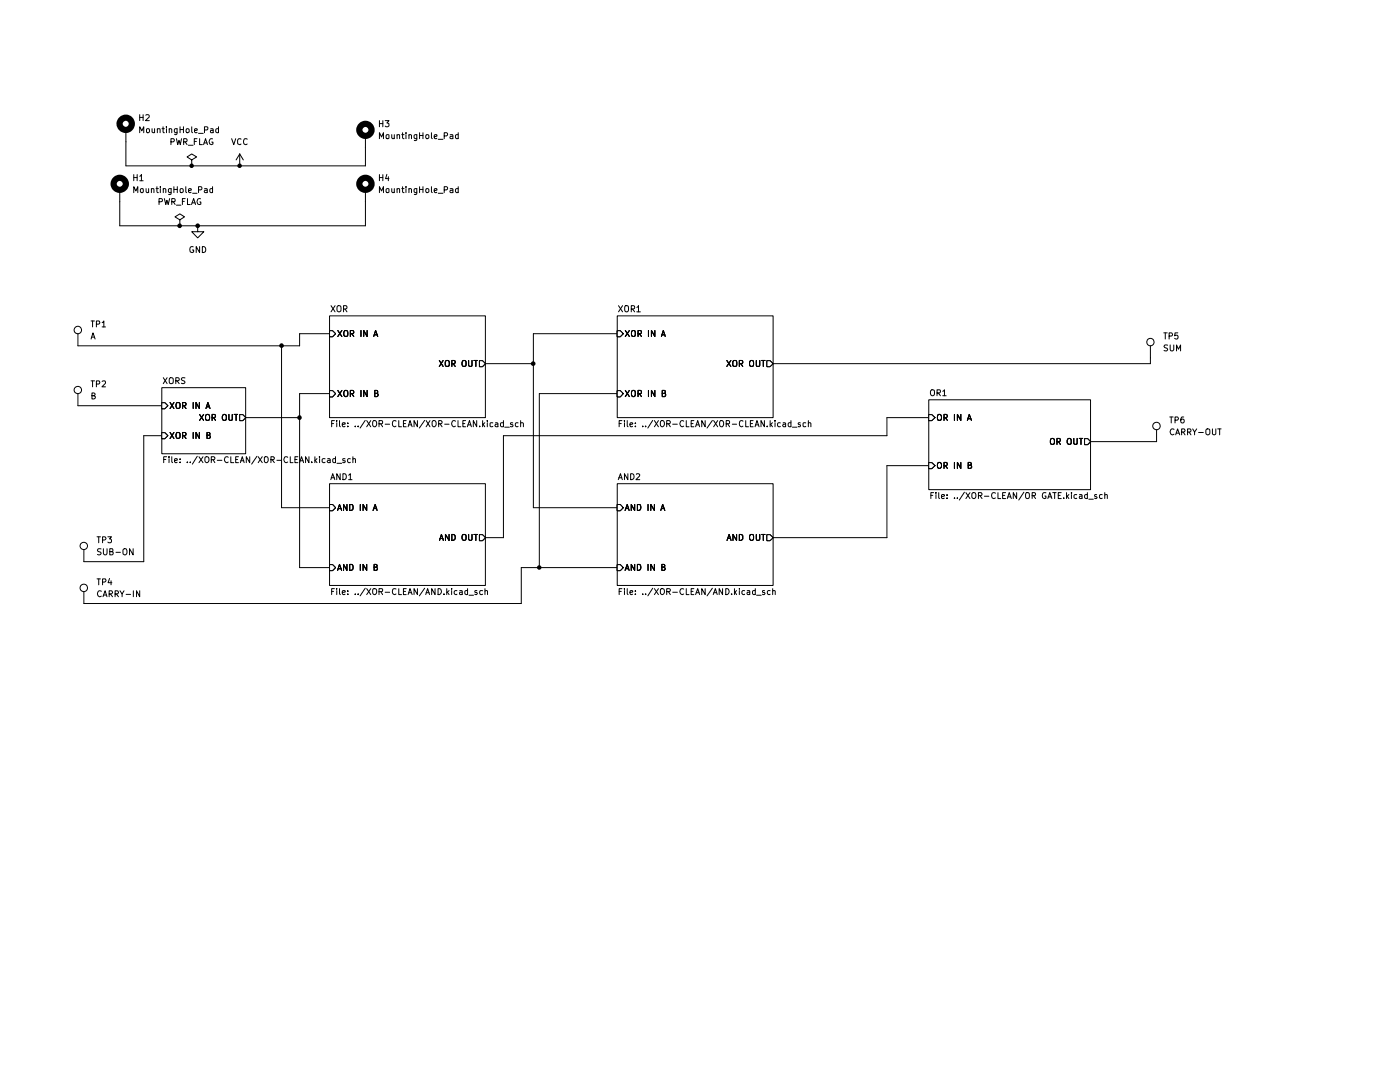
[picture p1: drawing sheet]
(kicad_sch
 (version 20260306)
 (generator "eeschema")
 (generator_version "10.0")
 (paper "A4")
 (lib_symbols
  (symbol "Connector:TestPoint"
   (pin_numbers (hide yes))
   (pin_names
    (offset 0.762) (hide yes)) (exclude_from_sim no) (in_bom yes) (on_board yes)
   (in_pos_files yes)
   (duplicate_pin_numbers_are_jumpers no)
   (property "Reference" "TP" (at 0 6.858 0) (show_name no) (do_not_autoplace no) (effects (font (size 1.27 1.27))))
   (property "Value" "TestPoint" (at 0 5.08 0) (show_name no) (do_not_autoplace no) (effects (font (size 1.27 1.27))))
   (property "Footprint" "" (at 5.08 0 0) (show_name no) (do_not_autoplace no) (hide yes) (effects (font (size 1.27 1.27))))
   (property "Datasheet" "" (at 5.08 0 0) (show_name no) (do_not_autoplace no) (hide yes) (effects (font (size 1.27 1.27))))
   (property "Description" "test point" (at 0 0 0) (show_name no) (do_not_autoplace no) (hide yes) (effects (font (size 1.27 1.27))))
   (symbol "TestPoint_0_1"
    (circle (center 0 3.302) (radius 0.762) (stroke (width 0) (type default)) (fill (type none))))
   (symbol "TestPoint_1_1"
    (pin passive line (at 0 0 90) (length 2.54) (name "1" (effects (font (size 1.27 1.27)))) (number "1" (effects (font (size 1.27 1.27))))))
   (embedded_fonts no))
  (symbol "Mechanical:MountingHole_Pad"
   (pin_numbers (hide yes))
   (pin_names
    (offset 1.016) (hide yes)) (exclude_from_sim no) (in_bom no) (on_board yes)
   (in_pos_files yes)
   (duplicate_pin_numbers_are_jumpers no)
   (property "Reference" "H" (at 0 6.35 0) (show_name no) (do_not_autoplace no) (effects (font (size 1.27 1.27))))
   (property "Value" "MountingHole_Pad" (at 0 4.445 0) (show_name no) (do_not_autoplace no) (effects (font (size 1.27 1.27))))
   (property "Footprint" "" (at 0 0 0) (show_name no) (do_not_autoplace no) (hide yes) (effects (font (size 1.27 1.27))))
   (property "Datasheet" "" (at 0 0 0) (show_name no) (do_not_autoplace no) (hide yes) (effects (font (size 1.27 1.27))))
   (property "Description" "Mounting Hole with connection" (at 0 0 0) (show_name no) (do_not_autoplace no) (hide yes) (effects (font (size 1.27 1.27))))
   (symbol "MountingHole_Pad_0_1"
    (circle (center 0 1.27) (radius 1.27) (stroke (width 1.27) (type default)) (fill (type none))))
   (symbol "MountingHole_Pad_1_1"
    (pin input line (at 0 -2.54 90) (length 2.54) (name "1" (effects (font (size 1.27 1.27)))) (number "1" (effects (font (size 1.27 1.27))))))
   (embedded_fonts no))
  (symbol "power:GND"
   (power global)
   (pin_numbers (hide yes))
   (pin_names
    (offset 0) (hide yes)) (exclude_from_sim no) (in_bom yes) (on_board yes)
   (in_pos_files yes)
   (duplicate_pin_numbers_are_jumpers no)
   (property "Reference" "#PWR" (at 0 -6.35 0) (show_name no) (do_not_autoplace no) (hide yes) (effects (font (size 1.27 1.27))))
   (property "Value" "GND" (at 0 -3.81 0) (show_name no) (do_not_autoplace no) (effects (font (size 1.27 1.27))))
   (property "Footprint" "" (at 0 0 0) (show_name no) (do_not_autoplace no) (hide yes) (effects (font (size 1.27 1.27))))
   (property "Datasheet" "" (at 0 0 0) (show_name no) (do_not_autoplace no) (hide yes) (effects (font (size 1.27 1.27))))
   (property "Description" "Power symbol creates a global label with name \"GND\" , ground" (at 0 0 0) (show_name no) (do_not_autoplace no) (hide yes) (effects (font (size 1.27 1.27))))
   (symbol "GND_0_1"
    (polyline (pts (xy 0 0) (xy 0 -1.27) (xy 1.27 -1.27) (xy 0 -2.54) (xy -1.27 -1.27) (xy 0 -1.27)) (stroke (width 0) (type default)) (fill (type none))))
   (symbol "GND_1_1"
    (pin power_in line (at 0 0 270) (length 0) (name "" (effects (font (size 1.27 1.27)))) (number "1" (effects (font (size 1.27 1.27))))))
   (embedded_fonts no))
  (symbol "power:PWR_FLAG"
   (power global)
   (pin_numbers (hide yes))
   (pin_names
    (offset 0) (hide yes)) (exclude_from_sim no) (in_bom yes) (on_board yes)
   (in_pos_files yes)
   (duplicate_pin_numbers_are_jumpers no)
   (property "Reference" "#FLG" (at 0 1.905 0) (show_name no) (do_not_autoplace no) (hide yes) (effects (font (size 1.27 1.27))))
   (property "Value" "PWR_FLAG" (at 0 3.81 0) (show_name no) (do_not_autoplace no) (effects (font (size 1.27 1.27))))
   (property "Footprint" "" (at 0 0 0) (show_name no) (do_not_autoplace no) (hide yes) (effects (font (size 1.27 1.27))))
   (property "Datasheet" "" (at 0 0 0) (show_name no) (do_not_autoplace no) (hide yes) (effects (font (size 1.27 1.27))))
   (property "Description" "Special symbol for telling ERC where power comes from" (at 0 0 0) (show_name no) (do_not_autoplace no) (hide yes) (effects (font (size 1.27 1.27))))
   (symbol "PWR_FLAG_0_0"
    (pin power_out line (at 0 0 90) (length 0) (name "" (effects (font (size 1.27 1.27)))) (number "1" (effects (font (size 1.27 1.27))))))
   (symbol "PWR_FLAG_0_1"
    (polyline (pts (xy 0 0) (xy 0 1.27) (xy -1.016 1.905) (xy 0 2.54) (xy 1.016 1.905) (xy 0 1.27)) (stroke (width 0) (type default)) (fill (type none))))
   (embedded_fonts no))
  (symbol "power:VCC"
   (power global)
   (pin_numbers (hide yes))
   (pin_names
    (offset 0) (hide yes)) (exclude_from_sim no) (in_bom yes) (on_board yes)
   (in_pos_files yes)
   (duplicate_pin_numbers_are_jumpers no)
   (property "Reference" "#PWR" (at 0 -3.81 0) (show_name no) (do_not_autoplace no) (hide yes) (effects (font (size 1.27 1.27))))
   (property "Value" "VCC" (at 0 3.556 0) (show_name no) (do_not_autoplace no) (effects (font (size 1.27 1.27))))
   (property "Footprint" "" (at 0 0 0) (show_name no) (do_not_autoplace no) (hide yes) (effects (font (size 1.27 1.27))))
   (property "Datasheet" "" (at 0 0 0) (show_name no) (do_not_autoplace no) (hide yes) (effects (font (size 1.27 1.27))))
   (property "Description" "Power symbol creates a global label with name \"VCC\"" (at 0 0 0) (show_name no) (do_not_autoplace no) (hide yes) (effects (font (size 1.27 1.27))))
   (symbol "VCC_0_1"
    (polyline (pts (xy -0.762 1.27) (xy 0 2.54)) (stroke (width 0) (type default)) (fill (type none)))
    (polyline (pts (xy 0 2.54) (xy 0.762 1.27)) (stroke (width 0) (type default)) (fill (type none)))
    (polyline (pts (xy 0 0) (xy 0 2.54)) (stroke (width 0) (type default)) (fill (type none))))
   (symbol "VCC_1_1"
    (pin power_in line (at 0 0 90) (length 0) (name "" (effects (font (size 1.27 1.27)))) (number "1" (effects (font (size 1.27 1.27))))))
   (embedded_fonts no)))
 (junction
  (at 41.91 38.1)
  (diameter 0)
  (color 0 0 0 0))
 (junction
  (at 59.69 63.5)
  (diameter 0)
  (color 0 0 0 0))
 (junction
  (at 114.3 110.49)
  (diameter 0)
  (color 0 0 0 0))
 (junction
  (at 63.5 78.74)
  (diameter 0)
  (color 0 0 0 0))
 (junction
  (at 113.03 67.31)
  (diameter 0)
  (color 0 0 0 0))
 (junction
  (at 38.1 38.1)
  (diameter 0)
  (color 0 0 0 0))
 (junction
  (at 40.64 25.4)
  (diameter 0)
  (color 0 0 0 0))
 (junction
  (at 50.8 25.4)
  (diameter 0)
  (color 0 0 0 0))
 (wire
  (pts (xy 110.49 110.49) (xy 114.3 110.49))
  (stroke (width 0) (type default)))
 (wire
  (pts (xy 59.69 97.79) (xy 69.85 97.79))
  (stroke (width 0) (type default)))
 (wire
  (pts (xy 113.03 60.96) (xy 130.81 60.96))
  (stroke (width 0) (type default)))
 (wire
  (pts (xy 40.64 25.4) (xy 50.8 25.4))
  (stroke (width 0) (type default)))
 (wire
  (pts (xy 102.87 67.31) (xy 113.03 67.31))
  (stroke (width 0) (type default)))
 (wire
  (pts (xy 59.69 63.5) (xy 59.69 97.79))
  (stroke (width 0) (type default)))
 (wire
  (pts (xy 41.91 38.1) (xy 77.47 38.1))
  (stroke (width 0) (type default)))
 (wire
  (pts (xy 30.48 82.55) (xy 34.29 82.55))
  (stroke (width 0) (type default)))
 (wire
  (pts (xy 52.07 78.74) (xy 63.5 78.74))
  (stroke (width 0) (type default)))
 (wire
  (pts (xy 63.5 63.5) (xy 63.5 60.96))
  (stroke (width 0) (type default)))
 (wire
  (pts (xy 16.51 63.5) (xy 59.69 63.5))
  (stroke (width 0) (type default)))
 (wire
  (pts (xy 16.51 76.2) (xy 34.29 76.2))
  (stroke (width 0) (type default)))
 (wire
  (pts (xy 63.5 73.66) (xy 69.85 73.66))
  (stroke (width 0) (type default)))
 (wire
  (pts (xy 77.47 38.1) (xy 77.47 33.02))
  (stroke (width 0) (type default)))
 (wire
  (pts (xy 243.84 67.31) (xy 243.84 66.04))
  (stroke (width 0) (type default)))
 (wire
  (pts (xy 30.48 109.22) (xy 30.48 82.55))
  (stroke (width 0) (type default)))
 (wire
  (pts (xy 69.85 110.49) (xy 63.5 110.49))
  (stroke (width 0) (type default)))
 (wire
  (pts (xy 25.4 33.02) (xy 25.4 38.1))
  (stroke (width 0) (type default)))
 (wire
  (pts (xy 187.96 104.14) (xy 187.96 88.9))
  (stroke (width 0) (type default)))
 (wire
  (pts (xy 26.67 25.4) (xy 40.64 25.4))
  (stroke (width 0) (type default)))
 (wire
  (pts (xy 187.96 82.55) (xy 187.96 78.74))
  (stroke (width 0) (type default)))
 (wire
  (pts (xy 63.5 73.66) (xy 63.5 78.74))
  (stroke (width 0) (type default)))
 (wire
  (pts (xy 130.81 97.79) (xy 113.03 97.79))
  (stroke (width 0) (type default)))
 (wire
  (pts (xy 231.14 83.82) (xy 245.11 83.82))
  (stroke (width 0) (type default)))
 (wire
  (pts (xy 130.81 73.66) (xy 114.3 73.66))
  (stroke (width 0) (type default)))
 (wire
  (pts (xy 63.5 110.49) (xy 63.5 78.74))
  (stroke (width 0) (type default)))
 (wire
  (pts (xy 110.49 118.11) (xy 110.49 110.49))
  (stroke (width 0) (type default)))
 (wire
  (pts (xy 163.83 67.31) (xy 243.84 67.31))
  (stroke (width 0) (type default)))
 (wire
  (pts (xy 114.3 73.66) (xy 114.3 110.49))
  (stroke (width 0) (type default)))
 (wire
  (pts (xy 50.8 25.4) (xy 77.47 25.4))
  (stroke (width 0) (type default)))
 (wire
  (pts (xy 187.96 78.74) (xy 196.85 78.74))
  (stroke (width 0) (type default)))
 (wire
  (pts (xy 106.68 82.55) (xy 187.96 82.55))
  (stroke (width 0) (type default)))
 (wire
  (pts (xy 17.78 109.22) (xy 30.48 109.22))
  (stroke (width 0) (type default)))
 (wire
  (pts (xy 113.03 67.31) (xy 113.03 60.96))
  (stroke (width 0) (type default)))
 (wire
  (pts (xy 106.68 104.14) (xy 106.68 82.55))
  (stroke (width 0) (type default)))
 (wire
  (pts (xy 77.47 25.4) (xy 77.47 21.59))
  (stroke (width 0) (type default)))
 (wire
  (pts (xy 59.69 63.5) (xy 63.5 63.5))
  (stroke (width 0) (type default)))
 (wire
  (pts (xy 114.3 110.49) (xy 130.81 110.49))
  (stroke (width 0) (type default)))
 (wire
  (pts (xy 26.67 20.32) (xy 26.67 25.4))
  (stroke (width 0) (type default)))
 (wire
  (pts (xy 17.78 118.11) (xy 110.49 118.11))
  (stroke (width 0) (type default)))
 (wire
  (pts (xy 163.83 104.14) (xy 187.96 104.14))
  (stroke (width 0) (type default)))
 (wire
  (pts (xy 102.87 104.14) (xy 106.68 104.14))
  (stroke (width 0) (type default)))
 (wire
  (pts (xy 38.1 38.1) (xy 41.91 38.1))
  (stroke (width 0) (type default)))
 (wire
  (pts (xy 25.4 38.1) (xy 38.1 38.1))
  (stroke (width 0) (type default)))
 (wire
  (pts (xy 63.5 60.96) (xy 69.85 60.96))
  (stroke (width 0) (type default)))
 (wire
  (pts (xy 187.96 88.9) (xy 196.85 88.9))
  (stroke (width 0) (type default)))
 (wire
  (pts (xy 113.03 97.79) (xy 113.03 67.31))
  (stroke (width 0) (type default)))
 (symbol
  (lib_id "Connector:TestPoint")
  (at 16.51 63.5 0)
  (unit 1)
  (body_style 1)
  (exclude_from_sim no)
  (in_bom yes)
  (on_board yes)
  (in_pos_files yes)
  (dnp no)
  (fields_autoplaced yes)
  (property "Reference" "TP1" (at 19.05 58.9279 0) (show_name no) (do_not_autoplace no) (effects (font (size 1.27 1.27)) (justify left)))
  (property "Value" "A" (at 19.05 61.4679 0) (show_name no) (do_not_autoplace no) (effects (font (size 1.27 1.27)) (justify left)))
  (property "Footprint" "TestPoint:TestPoint_THTPad_3.0x3.0mm_Drill1.5mm" (at 21.59 63.5 0) (hide yes) (show_name no) (do_not_autoplace no) (effects (font (size 1.27 1.27))))
  (property "Datasheet" "" (at 21.59 63.5 0) (hide yes) (show_name no) (do_not_autoplace no) (effects (font (size 1.27 1.27))))
  (property "Description" "test point" (at 16.51 63.5 0) (hide yes) (show_name no) (do_not_autoplace no) (effects (font (size 1.27 1.27))))
  (pin "1"))
 (symbol
  (lib_id "Mechanical:MountingHole_Pad")
  (at 77.47 19.05 0)
  (unit 1)
  (body_style 1)
  (exclude_from_sim no)
  (in_bom no)
  (on_board yes)
  (in_pos_files yes)
  (dnp no)
  (fields_autoplaced yes)
  (property "Reference" "H3" (at 80.01 16.5099 0) (show_name no) (do_not_autoplace no) (effects (font (size 1.27 1.27)) (justify left)))
  (property "Value" "MountingHole_Pad" (at 80.01 19.0499 0) (show_name no) (do_not_autoplace no) (effects (font (size 1.27 1.27)) (justify left)))
  (property "Footprint" "MountingHole:MountingHole_3.2mm_M3_DIN965_Pad_TopBottom" (at 77.47 19.05 0) (hide yes) (show_name no) (do_not_autoplace no) (effects (font (size 1.27 1.27))))
  (property "Datasheet" "" (at 77.47 19.05 0) (hide yes) (show_name no) (do_not_autoplace no) (effects (font (size 1.27 1.27))))
  (property "Description" "Mounting Hole with connection" (at 77.47 19.05 0) (hide yes) (show_name no) (do_not_autoplace no) (effects (font (size 1.27 1.27))))
  (pin "1"))
 (symbol
  (lib_id "Mechanical:MountingHole_Pad")
  (at 26.67 17.78 0)
  (unit 1)
  (body_style 1)
  (exclude_from_sim no)
  (in_bom no)
  (on_board yes)
  (in_pos_files yes)
  (dnp no)
  (fields_autoplaced yes)
  (property "Reference" "H2" (at 29.21 15.2399 0) (show_name no) (do_not_autoplace no) (effects (font (size 1.27 1.27)) (justify left)))
  (property "Value" "MountingHole_Pad" (at 29.21 17.7799 0) (show_name no) (do_not_autoplace no) (effects (font (size 1.27 1.27)) (justify left)))
  (property "Footprint" "" (at 26.67 17.78 0) (hide yes) (show_name no) (do_not_autoplace no) (effects (font (size 1.27 1.27))))
  (property "Datasheet" "" (at 26.67 17.78 0) (hide yes) (show_name no) (do_not_autoplace no) (effects (font (size 1.27 1.27))))
  (property "Description" "Mounting Hole with connection" (at 26.67 17.78 0) (hide yes) (show_name no) (do_not_autoplace no) (effects (font (size 1.27 1.27))))
  (pin "1"))
 (symbol
  (lib_id "Mechanical:MountingHole_Pad")
  (at 25.4 30.48 0)
  (unit 1)
  (body_style 1)
  (exclude_from_sim no)
  (in_bom no)
  (on_board yes)
  (in_pos_files yes)
  (dnp no)
  (fields_autoplaced yes)
  (property "Reference" "H1" (at 27.94 27.9399 0) (show_name no) (do_not_autoplace no) (effects (font (size 1.27 1.27)) (justify left)))
  (property "Value" "MountingHole_Pad" (at 27.94 30.4799 0) (show_name no) (do_not_autoplace no) (effects (font (size 1.27 1.27)) (justify left)))
  (property "Footprint" "" (at 25.4 30.48 0) (hide yes) (show_name no) (do_not_autoplace no) (effects (font (size 1.27 1.27))))
  (property "Datasheet" "" (at 25.4 30.48 0) (hide yes) (show_name no) (do_not_autoplace no) (effects (font (size 1.27 1.27))))
  (property "Description" "Mounting Hole with connection" (at 25.4 30.48 0) (hide yes) (show_name no) (do_not_autoplace no) (effects (font (size 1.27 1.27))))
  (pin "1"))
 (symbol
  (lib_id "Connector:TestPoint")
  (at 245.11 83.82 0)
  (unit 1)
  (body_style 1)
  (exclude_from_sim no)
  (in_bom yes)
  (on_board yes)
  (in_pos_files yes)
  (dnp no)
  (fields_autoplaced yes)
  (property "Reference" "TP6" (at 247.65 79.2479 0) (show_name no) (do_not_autoplace no) (effects (font (size 1.27 1.27)) (justify left)))
  (property "Value" "CARRY-OUT" (at 247.65 81.7879 0) (show_name no) (do_not_autoplace no) (effects (font (size 1.27 1.27)) (justify left)))
  (property "Footprint" "TestPoint:TestPoint_THTPad_3.0x3.0mm_Drill1.5mm" (at 250.19 83.82 0) (hide yes) (show_name no) (do_not_autoplace no) (effects (font (size 1.27 1.27))))
  (property "Datasheet" "" (at 250.19 83.82 0) (hide yes) (show_name no) (do_not_autoplace no) (effects (font (size 1.27 1.27))))
  (property "Description" "test point" (at 245.11 83.82 0) (hide yes) (show_name no) (do_not_autoplace no) (effects (font (size 1.27 1.27))))
  (pin "1"))
 (symbol
  (lib_id "Connector:TestPoint")
  (at 17.78 109.22 0)
  (unit 1)
  (body_style 1)
  (exclude_from_sim no)
  (in_bom yes)
  (on_board yes)
  (in_pos_files yes)
  (dnp no)
  (fields_autoplaced yes)
  (property "Reference" "TP3" (at 20.32 104.6479 0) (show_name no) (do_not_autoplace no) (effects (font (size 1.27 1.27)) (justify left)))
  (property "Value" "SUB-ON" (at 20.32 107.1879 0) (show_name no) (do_not_autoplace no) (effects (font (size 1.27 1.27)) (justify left)))
  (property "Footprint" "TestPoint:TestPoint_THTPad_3.0x3.0mm_Drill1.5mm" (at 22.86 109.22 0) (hide yes) (show_name no) (do_not_autoplace no) (effects (font (size 1.27 1.27))))
  (property "Datasheet" "" (at 22.86 109.22 0) (hide yes) (show_name no) (do_not_autoplace no) (effects (font (size 1.27 1.27))))
  (property "Description" "test point" (at 17.78 109.22 0) (hide yes) (show_name no) (do_not_autoplace no) (effects (font (size 1.27 1.27))))
  (pin "1"))
 (symbol
  (lib_id "power:VCC")
  (at 50.8 25.4 0)
  (unit 1)
  (body_style 1)
  (exclude_from_sim no)
  (in_bom yes)
  (on_board yes)
  (in_pos_files yes)
  (dnp no)
  (fields_autoplaced yes)
  (property "Reference" "#PWR02" (at 50.8 29.21 0) (hide yes) (show_name no) (do_not_autoplace no) (effects (font (size 1.27 1.27))))
  (property "Value" "VCC" (at 50.8 20.32 0) (show_name no) (do_not_autoplace no) (effects (font (size 1.27 1.27))))
  (property "Footprint" "" (at 50.8 25.4 0) (hide yes) (show_name no) (do_not_autoplace no) (effects (font (size 1.27 1.27))))
  (property "Datasheet" "" (at 50.8 25.4 0) (hide yes) (show_name no) (do_not_autoplace no) (effects (font (size 1.27 1.27))))
  (property "Description" "Power symbol creates a global label with name \"VCC\"" (at 50.8 25.4 0) (hide yes) (show_name no) (do_not_autoplace no) (effects (font (size 1.27 1.27))))
  (pin "1"))
 (symbol
  (lib_id "Connector:TestPoint")
  (at 17.78 118.11 0)
  (unit 1)
  (body_style 1)
  (exclude_from_sim no)
  (in_bom yes)
  (on_board yes)
  (in_pos_files yes)
  (dnp no)
  (fields_autoplaced yes)
  (property "Reference" "TP4" (at 20.32 113.5379 0) (show_name no) (do_not_autoplace no) (effects (font (size 1.27 1.27)) (justify left)))
  (property "Value" "CARRY-IN" (at 20.32 116.0779 0) (show_name no) (do_not_autoplace no) (effects (font (size 1.27 1.27)) (justify left)))
  (property "Footprint" "TestPoint:TestPoint_THTPad_3.0x3.0mm_Drill1.5mm" (at 22.86 118.11 0) (hide yes) (show_name no) (do_not_autoplace no) (effects (font (size 1.27 1.27))))
  (property "Datasheet" "" (at 22.86 118.11 0) (hide yes) (show_name no) (do_not_autoplace no) (effects (font (size 1.27 1.27))))
  (property "Description" "test point" (at 17.78 118.11 0) (hide yes) (show_name no) (do_not_autoplace no) (effects (font (size 1.27 1.27))))
  (pin "1"))
 (symbol
  (lib_id "power:GND")
  (at 41.91 38.1 0)
  (unit 1)
  (body_style 1)
  (exclude_from_sim no)
  (in_bom yes)
  (on_board yes)
  (in_pos_files yes)
  (dnp no)
  (fields_autoplaced yes)
  (property "Reference" "#PWR01" (at 41.91 44.45 0) (hide yes) (show_name no) (do_not_autoplace no) (effects (font (size 1.27 1.27))))
  (property "Value" "GND" (at 41.91 43.18 0) (show_name no) (do_not_autoplace no) (effects (font (size 1.27 1.27))))
  (property "Footprint" "" (at 41.91 38.1 0) (hide yes) (show_name no) (do_not_autoplace no) (effects (font (size 1.27 1.27))))
  (property "Datasheet" "" (at 41.91 38.1 0) (hide yes) (show_name no) (do_not_autoplace no) (effects (font (size 1.27 1.27))))
  (property "Description" "Power symbol creates a global label with name \"GND\" , ground" (at 41.91 38.1 0) (hide yes) (show_name no) (do_not_autoplace no) (effects (font (size 1.27 1.27))))
  (pin "1"))
 (symbol
  (lib_id "Connector:TestPoint")
  (at 243.84 66.04 0)
  (unit 1)
  (body_style 1)
  (exclude_from_sim no)
  (in_bom yes)
  (on_board yes)
  (in_pos_files yes)
  (dnp no)
  (fields_autoplaced yes)
  (property "Reference" "TP5" (at 246.38 61.4679 0) (show_name no) (do_not_autoplace no) (effects (font (size 1.27 1.27)) (justify left)))
  (property "Value" "SUM" (at 246.38 64.0079 0) (show_name no) (do_not_autoplace no) (effects (font (size 1.27 1.27)) (justify left)))
  (property "Footprint" "TestPoint:TestPoint_THTPad_3.0x3.0mm_Drill1.5mm" (at 248.92 66.04 0) (hide yes) (show_name no) (do_not_autoplace no) (effects (font (size 1.27 1.27))))
  (property "Datasheet" "" (at 248.92 66.04 0) (hide yes) (show_name no) (do_not_autoplace no) (effects (font (size 1.27 1.27))))
  (property "Description" "test point" (at 243.84 66.04 0) (hide yes) (show_name no) (do_not_autoplace no) (effects (font (size 1.27 1.27))))
  (pin "1"))
 (symbol
  (lib_id "Connector:TestPoint")
  (at 16.51 76.2 0)
  (unit 1)
  (body_style 1)
  (exclude_from_sim no)
  (in_bom yes)
  (on_board yes)
  (in_pos_files yes)
  (dnp no)
  (fields_autoplaced yes)
  (property "Reference" "TP2" (at 19.05 71.6279 0) (show_name no) (do_not_autoplace no) (effects (font (size 1.27 1.27)) (justify left)))
  (property "Value" "B" (at 19.05 74.1679 0) (show_name no) (do_not_autoplace no) (effects (font (size 1.27 1.27)) (justify left)))
  (property "Footprint" "TestPoint:TestPoint_THTPad_3.0x3.0mm_Drill1.5mm" (at 21.59 76.2 0) (hide yes) (show_name no) (do_not_autoplace no) (effects (font (size 1.27 1.27))))
  (property "Datasheet" "" (at 21.59 76.2 0) (hide yes) (show_name no) (do_not_autoplace no) (effects (font (size 1.27 1.27))))
  (property "Description" "test point" (at 16.51 76.2 0) (hide yes) (show_name no) (do_not_autoplace no) (effects (font (size 1.27 1.27))))
  (pin "1"))
 (symbol
  (lib_id "Mechanical:MountingHole_Pad")
  (at 77.47 30.48 0)
  (unit 1)
  (body_style 1)
  (exclude_from_sim no)
  (in_bom no)
  (on_board yes)
  (in_pos_files yes)
  (dnp no)
  (fields_autoplaced yes)
  (property "Reference" "H4" (at 80.01 27.9399 0) (show_name no) (do_not_autoplace no) (effects (font (size 1.27 1.27)) (justify left)))
  (property "Value" "MountingHole_Pad" (at 80.01 30.4799 0) (show_name no) (do_not_autoplace no) (effects (font (size 1.27 1.27)) (justify left)))
  (property "Footprint" "MountingHole_3.2mm_M3_DIN965_Pad" (at 77.47 30.48 0) (hide yes) (show_name no) (do_not_autoplace no) (effects (font (size 1.27 1.27))))
  (property "Datasheet" "" (at 77.47 30.48 0) (hide yes) (show_name no) (do_not_autoplace no) (effects (font (size 1.27 1.27))))
  (property "Description" "Mounting Hole with connection" (at 77.47 30.48 0) (hide yes) (show_name no) (do_not_autoplace no) (effects (font (size 1.27 1.27))))
  (pin "1"))
 (symbol
  (lib_id "power:PWR_FLAG")
  (at 40.64 25.4 0)
  (unit 1)
  (body_style 1)
  (exclude_from_sim no)
  (in_bom yes)
  (on_board yes)
  (in_pos_files yes)
  (dnp no)
  (fields_autoplaced yes)
  (property "Reference" "#FLG02" (at 40.64 23.495 0) (hide yes) (show_name no) (do_not_autoplace no) (effects (font (size 1.27 1.27))))
  (property "Value" "PWR_FLAG" (at 40.64 20.32 0) (show_name no) (do_not_autoplace no) (effects (font (size 1.27 1.27))))
  (property "Footprint" "" (at 40.64 25.4 0) (hide yes) (show_name no) (do_not_autoplace no) (effects (font (size 1.27 1.27))))
  (property "Datasheet" "" (at 40.64 25.4 0) (hide yes) (show_name no) (do_not_autoplace no) (effects (font (size 1.27 1.27))))
  (property "Description" "Special symbol for telling ERC where power comes from" (at 40.64 25.4 0) (hide yes) (show_name no) (do_not_autoplace no) (effects (font (size 1.27 1.27))))
  (pin "1"))
 (symbol
  (lib_id "power:PWR_FLAG")
  (at 38.1 38.1 0)
  (unit 1)
  (body_style 1)
  (exclude_from_sim no)
  (in_bom yes)
  (on_board yes)
  (in_pos_files yes)
  (dnp no)
  (fields_autoplaced yes)
  (property "Reference" "#FLG01" (at 38.1 36.195 0) (hide yes) (show_name no) (do_not_autoplace no) (effects (font (size 1.27 1.27))))
  (property "Value" "PWR_FLAG" (at 38.1 33.02 0) (show_name no) (do_not_autoplace no) (effects (font (size 1.27 1.27))))
  (property "Footprint" "" (at 38.1 38.1 0) (hide yes) (show_name no) (do_not_autoplace no) (effects (font (size 1.27 1.27))))
  (property "Datasheet" "" (at 38.1 38.1 0) (hide yes) (show_name no) (do_not_autoplace no) (effects (font (size 1.27 1.27))))
  (property "Description" "Special symbol for telling ERC where power comes from" (at 38.1 38.1 0) (hide yes) (show_name no) (do_not_autoplace no) (effects (font (size 1.27 1.27))))
  (pin "1"))
 (sheet
  (at 69.85 92.71)
  (size 33.02 21.59)
  (exclude_from_sim no)
  (in_bom yes)
  (on_board yes)
  (dnp no)
  (fields_autoplaced yes)
  (stroke (width 0.1524) (type solid))
  (fill (color 0 0 0 0))
  (property "Sheetname" "AND1" (at 69.85 91.9984 0) (show_name no) (do_not_autoplace no) (effects (font (size 1.27 1.27)) (justify left bottom)))
  (property "Sheetfile" "../XOR-CLEAN/AND.kicad_sch" (at 69.85 114.8846 0) (show_name no) (do_not_autoplace no) (effects (font (size 1.27 1.27)) (justify left top)))
  (pin "AND IN A" input (at 69.85 97.79 180) (effects (font (size 1.27 1.27)) (justify left)))
  (pin "AND IN B" input (at 69.85 110.49 180) (effects (font (size 1.27 1.27)) (justify left)))
  (pin "AND OUT" output (at 102.87 104.14 0) (effects (font (size 1.27 1.27)) (justify right))))
 (sheet
  (at 196.85 74.93)
  (size 34.29 19.05)
  (exclude_from_sim no)
  (in_bom yes)
  (on_board yes)
  (dnp no)
  (fields_autoplaced yes)
  (stroke (width 0.1524) (type solid))
  (fill (color 0 0 0 0))
  (property "Sheetname" "OR1" (at 196.85 74.2184 0) (show_name no) (do_not_autoplace no) (effects (font (size 1.27 1.27)) (justify left bottom)))
  (property "Sheetfile" "../XOR-CLEAN/OR GATE.kicad_sch" (at 196.85 94.5646 0) (show_name no) (do_not_autoplace no) (effects (font (size 1.27 1.27)) (justify left top)))
  (pin "OR IN A" input (at 196.85 78.74 180) (effects (font (size 1.27 1.27)) (justify left)))
  (pin "OR IN B" input (at 196.85 88.9 180) (effects (font (size 1.27 1.27)) (justify left)))
  (pin "OR OUT" output (at 231.14 83.82 0) (effects (font (size 1.27 1.27)) (justify right))))
 (sheet
  (at 69.85 57.15)
  (size 33.02 21.59)
  (exclude_from_sim no)
  (in_bom yes)
  (on_board yes)
  (dnp no)
  (fields_autoplaced yes)
  (stroke (width 0.1524) (type solid))
  (fill (color 0 0 0 0))
  (property "Sheetname" "XOR" (at 69.85 56.4384 0) (show_name no) (do_not_autoplace no) (effects (font (size 1.27 1.27)) (justify left bottom)))
  (property "Sheetfile" "../XOR-CLEAN/XOR-CLEAN.kicad_sch" (at 69.85 79.3246 0) (show_name no) (do_not_autoplace no) (effects (font (size 1.27 1.27)) (justify left top)))
  (pin "XOR IN A" input (at 69.85 60.96 180) (effects (font (size 1.27 1.27)) (justify left)))
  (pin "XOR IN B" input (at 69.85 73.66 180) (effects (font (size 1.27 1.27)) (justify left)))
  (pin "XOR OUT" output (at 102.87 67.31 0) (effects (font (size 1.27 1.27)) (justify right))))
 (sheet
  (at 130.81 57.15)
  (size 33.02 21.59)
  (exclude_from_sim no)
  (in_bom yes)
  (on_board yes)
  (dnp no)
  (fields_autoplaced yes)
  (stroke (width 0.1524) (type solid))
  (fill (color 0 0 0 0))
  (property "Sheetname" "XOR1" (at 130.81 56.4384 0) (show_name no) (do_not_autoplace no) (effects (font (size 1.27 1.27)) (justify left bottom)))
  (property "Sheetfile" "../XOR-CLEAN/XOR-CLEAN.kicad_sch" (at 130.81 79.3246 0) (show_name no) (do_not_autoplace no) (effects (font (size 1.27 1.27)) (justify left top)))
  (pin "XOR IN A" input (at 130.81 60.96 180) (effects (font (size 1.27 1.27)) (justify left)))
  (pin "XOR IN B" input (at 130.81 73.66 180) (effects (font (size 1.27 1.27)) (justify left)))
  (pin "XOR OUT" output (at 163.83 67.31 0) (effects (font (size 1.27 1.27)) (justify right))))
 (sheet
  (at 34.29 72.39)
  (size 17.78 13.97)
  (exclude_from_sim no)
  (in_bom yes)
  (on_board yes)
  (dnp no)
  (fields_autoplaced yes)
  (stroke (width 0.1524) (type solid))
  (fill (color 0 0 0 0))
  (property "Sheetname" "XORS" (at 34.29 71.6784 0) (show_name no) (do_not_autoplace no) (effects (font (size 1.27 1.27)) (justify left bottom)))
  (property "Sheetfile" "../XOR-CLEAN/XOR-CLEAN.kicad_sch" (at 34.29 86.9446 0) (show_name no) (do_not_autoplace no) (effects (font (size 1.27 1.27)) (justify left top)))
  (pin "XOR IN A" input (at 34.29 76.2 180) (effects (font (size 1.27 1.27)) (justify left)))
  (pin "XOR IN B" input (at 34.29 82.55 180) (effects (font (size 1.27 1.27)) (justify left)))
  (pin "XOR OUT" output (at 52.07 78.74 0) (effects (font (size 1.27 1.27)) (justify right))))
 (sheet
  (at 130.81 92.71)
  (size 33.02 21.59)
  (exclude_from_sim no)
  (in_bom yes)
  (on_board yes)
  (dnp no)
  (fields_autoplaced yes)
  (stroke (width 0.1524) (type solid))
  (fill (color 0 0 0 0))
  (property "Sheetname" "AND2" (at 130.81 91.9984 0) (show_name no) (do_not_autoplace no) (effects (font (size 1.27 1.27)) (justify left bottom)))
  (property "Sheetfile" "../XOR-CLEAN/AND.kicad_sch" (at 130.81 114.8846 0) (show_name no) (do_not_autoplace no) (effects (font (size 1.27 1.27)) (justify left top)))
  (pin "AND IN A" input (at 130.81 97.79 180) (effects (font (size 1.27 1.27)) (justify left)))
  (pin "AND IN B" input (at 130.81 110.49 180) (effects (font (size 1.27 1.27)) (justify left)))
  (pin "AND OUT" output (at 163.83 104.14 0) (effects (font (size 1.27 1.27)) (justify right))))
 (sheet_instances
  (path ""
   (page "1")))
 (embedded_fonts no))
